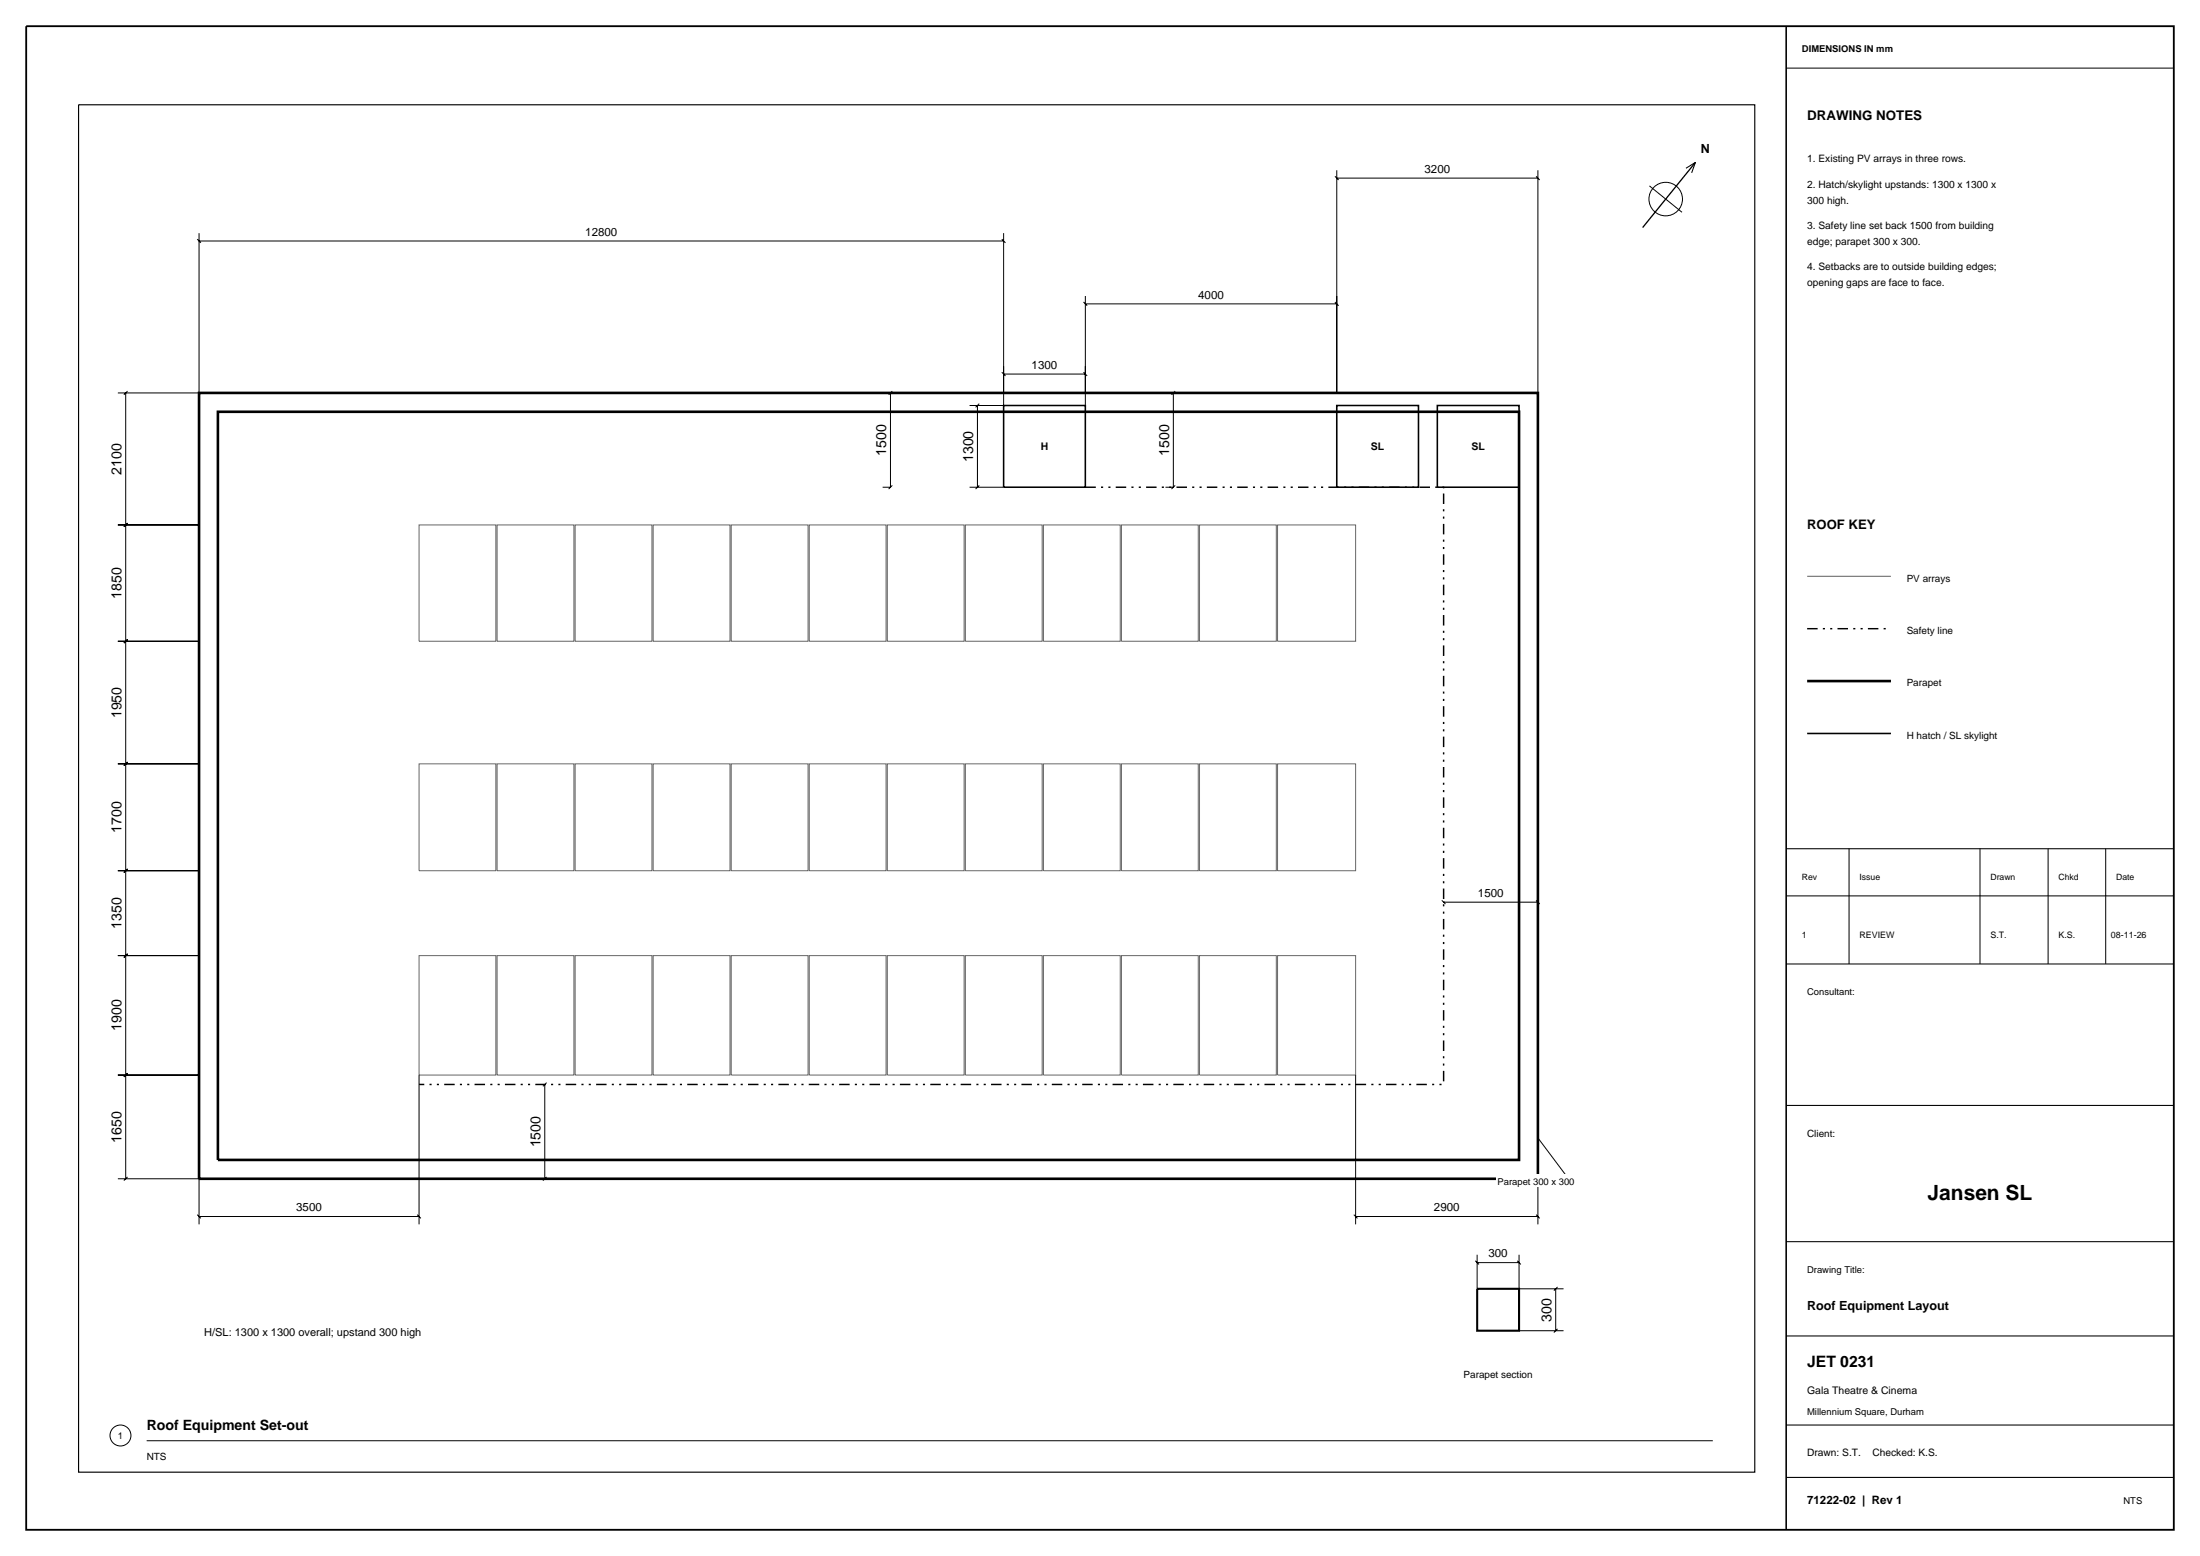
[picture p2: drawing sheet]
<svg xmlns="http://www.w3.org/2000/svg" width="420mm" height="297mm" viewBox="0 0 420 297" stroke-linecap="round" stroke-linejoin="round" font-family="sans-serif">
<g fill="none" stroke="#000" stroke-width=".19">
<path d="M341 13h74M254.8 33.6l.7 .7M255.2 32.5v42.5M255.2 34h38.4M293.2 33.6l.7 .7M293.6 32.5v42.5M314.9 35.5l6.2 5M37.7 45.7l.6 .7M38 44.5v30.5h-15.5M38 46h153.6M191.2 45.7l.7 .7M191.6 44.5v32.9h-6.5"/>
<path d="M206.8 57.7l.7 .7M207.2 56.5v20.9M207.2 58h48M254.8 57.7l.7 .7M24 75v150M24.3 74.7l-.7 .7M168.5 75h1.5v18h-1.5M170.4 74.7l-.7 .7M186.6 77.4v15.6M187 77l-.7 .7M191.2 71.1l.7 .7M191.6 71.4h15.6"/>
<path d="M206.8 71.1l.7 .7M222.5 75h1.5v18h-1.5M224.4 74.7l-.7 .7M24.3 99.8l-.7 .7M170.4 92.6l-.7 .7M185.1 93h6.5M187 92.6l-.7 .7M224.4 92.6l-.7 .7M22.5 100.2h15.5M22.5 122.4h15.5M24.3 122.1l-.7 .7M22.5 145.8h15.5"/>
<path d="M24.3 145.5l-.7 .7M22.5 166.2h15.5M24.3 165.8l-.7 .7M275.2 171.8l.7 .7M275.6 172.2h.1M275.6 172.2h18M293.2 171.8l.7 .7M293.6 172.2h.1M353 162v22M378 162v22M391 162v22M402 162v22"/>
<path d="M22.5 182.4h15.5M24.3 182l-.7 .7M22.5 205.2h15.5v28.5M24.3 204.9l-.7 .7M80 205.2v28.5M102.5 207h1.5v18h-1.5M104.4 206.7l-.7 .7M258.8 205.2v28.5M293.6 205.2v28.5M293.6 217.2l6 8M22.5 225h15.5M24.3 224.7l-.7 .7"/>
<path d="M37.7 231.8l.6 .7M38 232.2h42M79.6 231.8l.7 .7M104.4 224.7l-.7 .7M258.5 231.8l.7 .7M258.8 232.2h34.8M282 239.5v6.5M290 239.5v6.5h8.5M293.2 231.8l.7 .7M281.6 240.6l.7 .7M282 241h8M289.6 240.6l.7 .7"/>
<path d="M290 254h8.5M297 246v8M297.4 245.6l-.7 .7M297.4 253.6l-.7 .8M28 275h299"/>
<circle cx="318" cy="38" r="3.2"/>
<circle cx="23" cy="274" r="2"/>
</g>
<path d="M5 5h410v287h-410z" fill="none" stroke="#000" stroke-width=".35"/>
<path d="M15 20h320v261h-320z" fill="none" stroke="#000" stroke-width=".22"/>
<path d="M341 5v287M191.6 77.4h15.6v15.6h-15.6zM255.2 77.4h15.6v15.6h-15.6zM274.4 77.4h15.6v15.6h-15.6zM345 140h16" fill="none" stroke="#000" stroke-width=".3"/>
<g fill="none" stroke="#666" stroke-width=".19">
<path d="M80 100.2h14.7v22.2h-14.7zM94.9 100.2h14.7v22.2h-14.7zM109.8 100.2h14.7v22.2h-14.7zM124.7 100.2h14.7v22.2h-14.7zM139.6 100.2h14.7v22.2h-14.7zM154.5 100.2h14.7v22.2h-14.7zM169.4 100.2h14.7v22.2h-14.7zM184.3 100.2h14.7v22.2h-14.7zM199.2 100.2h14.7v22.2h-14.7zM214.1 100.2h14.7v22.2h-14.7zM229 100.2h14.7v22.2h-14.7zM243.9 100.2h14.9v22.2h-14.9z"/>
<path d="M345 110h16M80 145.8h14.7v20.4h-14.7zM94.9 145.8h14.7v20.4h-14.7zM109.8 145.8h14.7v20.4h-14.7zM124.7 145.8h14.7v20.4h-14.7zM139.6 145.8h14.7v20.4h-14.7zM154.5 145.8h14.7v20.4h-14.7zM169.4 145.8h14.7v20.4h-14.7zM184.3 145.8h14.7v20.4h-14.7zM199.2 145.8h14.7v20.4h-14.7zM214.1 145.8h14.7v20.4h-14.7zM229 145.8h14.7v20.4h-14.7z"/>
<path d="M243.9 145.8h14.9v20.4h-14.9zM80 182.4h14.7v22.8h-14.7zM94.9 182.4h14.7v22.8h-14.7zM109.8 182.4h14.7v22.8h-14.7zM124.7 182.4h14.7v22.8h-14.7zM139.6 182.4h14.7v22.8h-14.7zM154.5 182.4h14.7v22.8h-14.7zM169.4 182.4h14.7v22.8h-14.7zM184.3 182.4h14.7v22.8h-14.7zM199.2 182.4h14.7v22.8h-14.7zM214.1 182.4h14.7v22.8h-14.7zM229 182.4h14.7v22.8h-14.7z"/>
<path d="M243.9 182.4h14.9v22.8h-14.9z"/>
</g>
<path d="M207.2 93h68.4v114h-195.6M345 120h16" fill="none" stroke="#000" stroke-width=".28" stroke-dasharray="2 1 .4 1 .4 1" stroke-linecap="butt"/>
<path d="M38 75h255.6v150h-255.6zM41.6 78.6h248.4v142.8h-248.4zM345 130h16" fill="none" stroke="#000" stroke-width=".5"/>
<path d="M321.9 32.1l1.8-1.1-.8 2M341 162h74M341 171h74M341 184h74M341 211h74M341 237h74M341 255h74M341 272h74M341 282h74" fill="none" stroke="#000" stroke-width=".2"/>
<path d="M282 246h8v8h-8z" fill="none" stroke="#000" stroke-width=".4"/>
<path d="M323.7 31l-10.1 12.4" fill="none" stroke="#000" stroke-width=".25"/>
<g fill="#fff">
<path d="M343.7 8h18v2.2h-18z"/>
<path d="M344.7 20.1h22.6v3.2h-22.6z"/>
<path d="M344.7 28.8h30.9v2.5h-30.9z"/>
<path d="M344.7 33.7h36.7v2.5h-36.7z"/>
<path d="M344.7 36.6h8.6v2.5h-8.6z"/>
<path d="M344.7 41.6h36.3v2.4h-36.3z"/>
<path d="M344.7 44.5h22.3v2.4h-22.3z"/>
<path d="M344.7 49.4h36.8v2.5h-36.8z"/>
<path d="M344.7 52.3h26.8v2.5h-26.8z"/>
<path d="M344.7 98.2h13.7v3h-13.7z"/>
<path d="M363.7 108.8h8.9v2.5h-8.9z"/>
<path d="M363.7 118.8h9.5v2.4h-9.5z"/>
<path d="M363.7 128.8h7.3v2.4h-7.3z"/>
<path d="M363.7 138.8h17.9v2.5h-17.9z"/>
<path d="M343.7 166.1h3.5v2.2h-3.5z"/>
<path d="M354.7 166.1h4.5v2.2h-4.5z"/>
<path d="M379.7 166.1h5.4v2.2h-5.4z"/>
<path d="M392.7 166.1h4.5v2.2h-4.5z"/>
<path d="M403.7 166.1h4.1v2.2h-4.1z"/>
<path d="M343.7 177.1h1.5v2.1h-1.5z"/>
<path d="M354.7 177.1h7.3v2.1h-7.3z"/>
<path d="M379.7 177.1h3.7v2.1h-3.7z"/>
<path d="M392.7 177.1h3.8v2.1h-3.8z"/>
<path d="M402.7 177.1h7.4v2.1h-7.4z"/>
<path d="M344.7 188h9.7v2.2h-9.7z"/>
<path d="M344.7 214.8h6v2.5h-6z"/>
<path d="M367.7 224.6h20.6v4.7h-20.6z"/>
<path d="M344.7 241h11.6v2.3h-11.6z"/>
<path d="M344.7 247.3h27.7v2.9h-27.7z"/>
<path d="M344.7 257.7h13.6v3.6h-13.6z"/>
<path d="M344.7 263.7h21.6v2.6h-21.6z"/>
<path d="M344.7 268h22.9v2.2h-22.9z"/>
<path d="M344.7 275.8h25.5v2.5h-25.5z"/>
<path d="M344.7 284.5h18.8v2.7h-18.8z"/>
<path d="M405.1 285h4.2v2.2h-4.2z"/>
<path d="M198.4 83.6h2v2.5h-2z"/>
<path d="M261.4 83.6h3.2v2.5h-3.2z"/>
<path d="M280.6 83.6h3.2v2.5h-3.2z"/>
<path d="M56.3 228.7h5.4v2.7h-5.4z"/>
<path d="M273.5 228.7h5.4v2.7h-5.4z"/>
<path d="M111.4 42.5h6.8v2.7h-6.8z"/>
<path d="M228.5 54.5h5.4v2.7h-5.4z"/>
<path d="M271.7 30.5h5.4v2.7h-5.4z"/>
<path d="M196.7 67.9h5.4v2.7h-5.4z"/>
<path d="M182.8 81.9h3.2v6.6h-3.2z"/>
<path d="M100.2 212.7h3.2v6.6h-3.2z"/>
<path d="M281.9 168.7h5.4v2.7h-5.4z"/>
<path d="M220.2 80.7h3.2v6.6h-3.2z"/>
<path d="M166.2 80.7h3.2v6.6h-3.2z"/>
<path d="M20.2 108h3.3v6.6h-3.3z"/>
<path d="M20.2 130.8h3.3v6.6h-3.3z"/>
<path d="M20.2 152.7h3.3v6.6h-3.3z"/>
<path d="M20.2 171h3.3v6.6h-3.3z"/>
<path d="M20.2 190.5h3.3v6.6h-3.3z"/>
<path d="M20.2 211.8h3.3v6.6h-3.3z"/>
<path d="M20.2 84.3h3.3v6.6h-3.3z"/>
<path d="M285.6 224.2h15.3v2.3h-15.3z"/>
<path d="M38.7 252.6h42v2.7h-42z"/>
<path d="M283.9 237.5h4.2v2.7h-4.2z"/>
<path d="M293.2 247.4h3.2v5.2h-3.2z"/>
<path d="M279.1 260.8h13.8v2.4h-13.8z"/>
<path d="M324.4 26.6h2.3v2.9h-2.3z"/>
<path d="M22.2 272.7h1.6v2.2h-1.6z"/>
<path d="M27.7 270h31.5v3.3h-31.5z"/>
<path d="M27.7 276.4h4.4v2.4h-4.4z"/>
</g>
<text font-size="4" x="368" y="229">Jansen SL</text>
<text font-size="3" x="345" y="261">JET 0231</text>
<g font-size="2.7">
<text x="169.2" y="87" transform="rotate(-90 169.2 87)">1500</text>
<text x="185.8" y="88.2" transform="rotate(-90 185.8 88.2)">1300</text>
<text x="223.2" y="87" transform="rotate(-90 223.2 87)">1500</text>
<text x="23.2" y="90.6" transform="rotate(-90 23.2 90.6)">2100</text>
<text x="23.2" y="114.3" transform="rotate(-90 23.2 114.3)">1850</text>
<text x="23.2" y="137.1" transform="rotate(-90 23.2 137.1)">1950</text>
<text x="23.2" y="159" transform="rotate(-90 23.2 159)">1700</text>
<text x="23.2" y="177.3" transform="rotate(-90 23.2 177.3)">1350</text>
<text x="23.2" y="196.8" transform="rotate(-90 23.2 196.8)">1900</text>
<text x="23.2" y="218.1" transform="rotate(-90 23.2 218.1)">1650</text>
<text x="103.2" y="219" transform="rotate(-90 103.2 219)">1500</text>
<text x="296.2" y="252.3" transform="rotate(-90 296.2 252.3)">300</text>
<text x="28" y="273">Roof Equipment Set-out</text>
</g>
<g font-size="2.5">
<text x="345" y="23">DRAWING NOTES</text>
<text x="345" y="101">ROOF KEY</text>
</g>
<g font-size="2.4">
<text x="324.7" y="29.3">N</text>
<text x="345" y="250">Roof Equipment Layout</text>
</g>
<g font-size="2.2">
<text x="272" y="33">3200</text>
<text x="111.7" y="45">12800</text>
<text x="228.8" y="57">4000</text>
<text x="197" y="70.4">1300</text>
<text x="282.2" y="171.2">1500</text>
<text x="56.6" y="231.2">3500</text>
<text x="273.8" y="231.2">2900</text>
<text x="284.2" y="240">300</text>
<text x="345" y="287">71222-02 | Rev 1</text>
</g>
<text font-size="2.1" x="39" y="255">H/SL: 1300 x 1300 overall; upstand 300 high</text>
<g font-size="2">
<text x="345" y="31">1. Existing PV arrays in three rows.</text>
<text x="345" y="35.9">2. Hatch/skylight upstands: 1300 x 1300 x</text>
<text x="345" y="38.8">300 high.</text>
<text x="345" y="43.8">3. Safety line set back 1500 from building</text>
<text x="345" y="46.7">edge; parapet 300 x 300.</text>
<text x="345" y="51.6">4. Setbacks are to outside building edges;</text>
<text x="345" y="54.6">opening gaps are face to face.</text>
<text x="198.7" y="85.9">H</text>
<text x="261.7" y="85.9">SL</text>
<text x="280.9" y="85.9">SL</text>
<text x="345" y="266">Gala Theatre &amp; Cinema</text>
<text x="345" y="278">Drawn: S.T.</text>
<text x="357.5" y="278">Checked: K.S.</text>
</g>
<g font-size="1.9">
<text x="364" y="111">PV arrays</text>
<text x="364" y="121">Safety line</text>
<text x="364" y="131">Parapet</text>
<text x="364" y="141">H hatch / SL skylight</text>
<text x="345" y="217">Client:</text>
<text x="279.4" y="263">Parapet section</text>
<text x="28" y="278.6">NTS</text>
</g>
<g font-size="1.8">
<text x="344" y="10">DIMENSIONS IN mm</text>
<text x="345" y="190">Consultant:</text>
<text x="285.9" y="226.2">Parapet 300 x 300</text>
<text x="345" y="243">Drawing Title:</text>
<text x="22.5" y="274.7">1</text>
<text x="345" y="270">Millennium Square, Durham</text>
<text x="405.4" y="287">NTS</text>
</g>
<g font-size="1.7">
<text x="344" y="168">Rev</text>
<text x="355" y="168">Issue</text>
<text x="380" y="168">Drawn</text>
<text x="393" y="168">Chkd</text>
<text x="404" y="168">Date</text>
<text x="344" y="179">1</text>
<text x="355" y="179">REVIEW</text>
<text x="380" y="179">S.T.</text>
<text x="393" y="179">K.S.</text>
<text x="403" y="179">08-11-26</text>
</g>
</svg>
